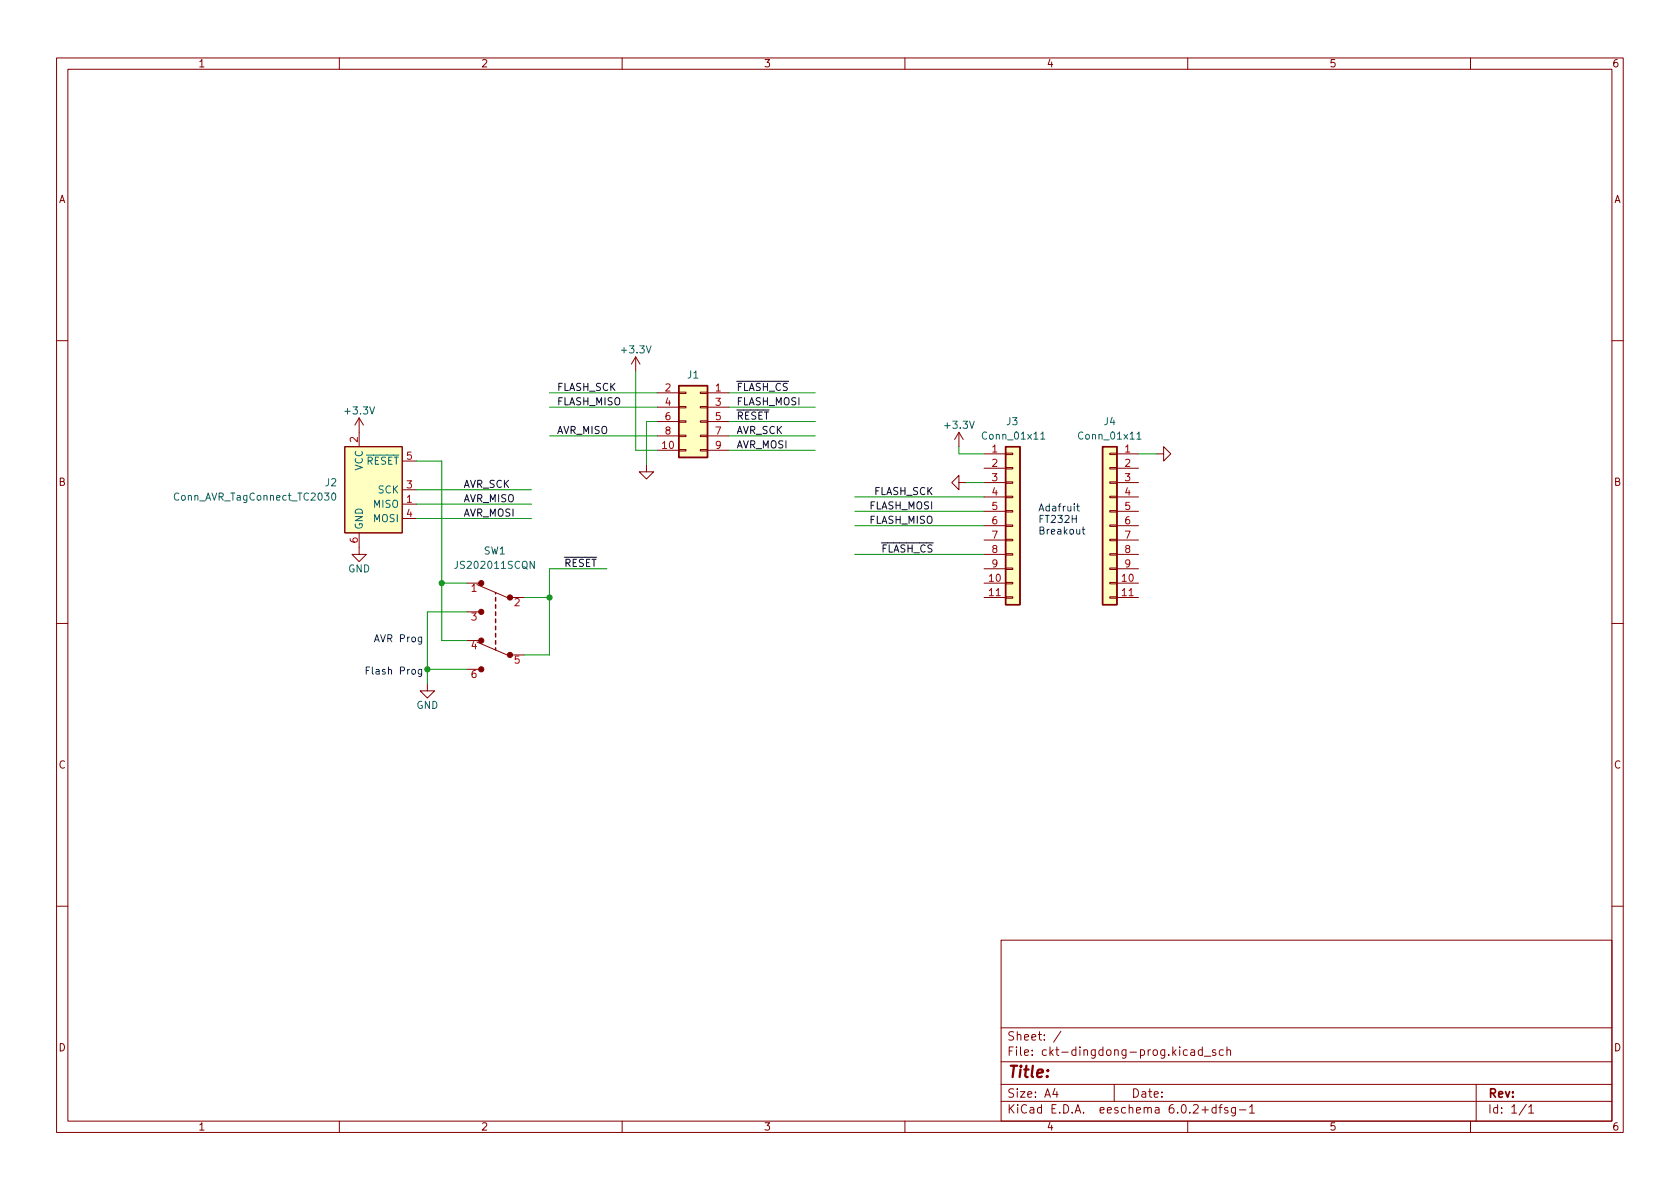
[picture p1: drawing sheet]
<svg xmlns="http://www.w3.org/2000/svg" width="297mm" height="210mm" viewBox="0 0 297 210" stroke-linecap="round" stroke-linejoin="round" font-family="sans-serif">
<g fill="none" stroke="#840000" stroke-width=".18">
<path d="M10 10.2h277v190.1h-277zM12 12.2h273v186.1h-273zM60 10.2v2M110 10.2v2M160 10.2v2M210 10.2v2M260 10.2v2M10 60.2h2M61 79h10.1v15.2h-10.1zM63.5 73.9l-.8 1.3M63.5 73.9v5.1M63.5 73.9l.8 1.3"/>
<path d="M112.4 63.1l-.8 1.3M112.4 63.1v2.6M112.4 63.1l.8 1.3M116.2 69.5h3.8M116.2 79.6h3.8M116.2 72h3.8M116.2 74.5h3.8M116.2 77.1h3.8M120 79.5h1.3v.3h-1.3zM120 77h1.3v.2h-1.3zM120 74.4h1.3v.3h-1.3zM120 71.9h1.3v.2h-1.3z"/>
<path d="M120 69.3h1.3v.3h-1.3zM123.8 79.5h1.3v.3h-1.3zM123.8 77h1.3v.2h-1.3zM123.8 74.4h1.3v.3h-1.3zM123.8 71.9h1.3v.2h-1.3zM123.8 69.3h1.3v.3h-1.3zM125.1 69.5h3.8M125.1 79.6h3.8M125.1 72h3.8M125.1 74.5h3.8M125.1 77.1h3.8M169.5 76.4l-.7 1.3"/>
<path d="M169.5 76.4v2.6M169.5 76.4l.8 1.3M285 60.2h2M63.5 94.2v3.8h1.3l-1.3 1.3-1.3-1.3h1.3M71.1 89.1h2.6M71.1 86.6h2.6M71.1 91.7h2.6M71.1 81.5h2.6M114.3 82.2v1.2h1.3l-1.3 1.3-1.3-1.3h1.3M169.5 85.3v-1.2l-1.2 1.2 1.2 1.3v-1.3h1.3M174 80.3h3.8M174 82.8h3.8"/>
<path d="M174 85.3h3.8M174 87.9h3.8M174 90.4h3.8M174 93h3.8M174 95.5h3.8M174 98h3.8M177.8 97.9h1.3v.3h-1.3zM177.8 95.4h1.3v.2h-1.3zM177.8 92.8h1.3v.3h-1.3zM177.8 90.3h1.3v.2h-1.3zM177.8 87.8h1.3v.2h-1.3zM177.8 85.2h1.3v.3h-1.3z"/>
<path d="M177.8 82.7h1.3v.2h-1.3zM177.8 80.1h1.3v.3h-1.3zM196.2 97.9h1.3v.3h-1.3zM196.2 95.4h1.3v.2h-1.3zM196.2 92.8h1.3v.3h-1.3zM196.2 90.3h1.3v.2h-1.3zM196.2 87.8h1.3v.2h-1.3zM196.2 85.2h1.3v.3h-1.3zM196.2 82.7h1.3v.2h-1.3zM196.2 80.1h1.3v.3h-1.3zM197.5 80.3h3.8M197.5 82.8h3.8"/>
<path d="M197.5 85.3h3.8M197.5 87.9h3.8M197.5 90.4h3.8M197.5 93h3.8M197.5 95.5h3.8M197.5 98h3.8M204.5 80.3h1.2v1.2l1.3-1.2-1.3-1.3v1.3M10 110.2h2M82.5 103.1h2.6M82.5 108.2h2.6M82.5 113.3h2.6M82.5 118.4h2.6"/>
<path d="M84.3 113.5l5.4 2.3M84.3 103.4l5.4 2.3M90.2 105.7h2.5M90.2 115.8h2.5M174 103.1h3.8M174 105.7h3.8M174 100.6h3.8M177.8 105.5h1.3v.3h-1.3zM177.8 103h1.3v.2h-1.3zM177.8 100.5h1.3v.2h-1.3zM196.2 105.5h1.3v.3h-1.3zM196.2 103h1.3v.2h-1.3z"/>
<path d="M196.2 100.5h1.3v.2h-1.3zM197.5 103.1h3.8M197.5 105.7h3.8M197.5 100.6h3.8M285 110.2h2M75.6 120.9v1.3h-1.3l1.3 1.2 1.2-1.2h-1.2M10 160.2h2M177 166.3h108v32h-108zM285 160.2h2M60 198.3v2M110 198.3v2M160 198.3v2"/>
<path d="M177 194.8h108M177 191.8h108M177 187.8h108M177 181.8h108M186.5 192.5l-.4 1h1M186.9 193v1M187.6 182.4l-1.3 1.9M197 191.8v3M209.9 185.7l-.4-.1-.3 .3v.4l.2 .3h.5M210 198.3v2M210.6 185.7h.5l.1 .9M211.2 186l-.5 .1a.29 .29 0 0 0-.2 .2 .29 .29 0 0 0 .2 .3h.5"/>
<path d="M212.6 185.7l-.5-.1-.2 .3v.4l.1 .3h.6M212.6 185.1v1.5M212.9 186.8h1.2M214.9 185.7l-.3-.1-.2 .2v.3l.5 .1v.4h-.5M215 195.9l-.4-.1-.3 .3v.4l.1 .3h.6M215 195.3v1.5M215.5 195.8h.6M216.1 195.3l-.4 .2v1.3M216.3 185.7l-.4-.1-.3 .3v.4l.1 .3h.6M216.9 185.8l.2-.2 .4 .1 .1 .9M216.9 185.1v1.5M217.1 195.9l-.4-.1-.2 .2 .1 .3 .5 .1v.4h-.6"/>
<path d="M218.4 195.8v1.2l-.3 .3h-.3M218.4 195.9l-.4-.1-.3 .3v.4l.2 .3h.5M219.1 196.3h1.2M220.9 195.8l.5-.5v1.5M220.9 196.8h.9M260 198.3v2M261 191.8v6.5M269.9 195.3l-1.3 1.9M270.3 195.8l.4-.5v1.5M270.3 196.8h.9"/>
</g>
<g fill="#ffffc2" stroke="#ffffc2" stroke-width=".18">
<path d="M120 68.2h5.1v12.7h-5.1z"/>
<path d="M61 79h10.1v15.2h-10.1z"/>
<path d="M177.8 79h2.5v27.9h-2.5z"/>
<path d="M194.9 79h2.6v27.9h-2.6z"/>
</g>
<path d="M120 68.2h5.1v12.7h-5.1zM177.8 79h2.5v27.9h-2.5zM194.9 79h2.6v27.9h-2.6zM87.6 104.8v.2M87.6 105.7v.6M87.6 106.9v.7M87.6 108.2v.6M87.6 109.5v.6M87.6 110.7v.7M87.6 112v.6M87.6 113.3v.6M87.6 114.5v.4" fill="none" stroke="#840000" stroke-width=".25"/>
<path d="M184 76.8l.4-.4v1.3M184 77.7h.7M201 76.8l.4-.4v1.3M201 77.7h.7M58.8 87.2h.1a.68 .68 0 0 1 .5 .6 .68 .68 0 0 1-.5 .7 .84 .84 0 0 1-.1-1.3zM94.5 99.2v1.3l-.8-1.3v1.3" fill="none" stroke="#006464" stroke-width=".18"/>
<g fill="#840000" stroke="#840000" stroke-width=".18">
<circle cx="90.2" cy="115.8" r=".46"/>
<circle cx="90.2" cy="105.7" r=".46"/>
<circle cx="85.1" cy="118.4" r=".46"/>
<circle cx="85.1" cy="113.3" r=".46"/>
<circle cx="85.1" cy="108.2" r=".46"/>
<circle cx="85.1" cy="103.1" r=".46"/>
</g>
<path d="M190.4 89.5h.4M190.5 89.1v1.1l.3 .2M191.3 93.6h.5M191.5 93.2v1.1l.3 .2M64.8 118.6h.4M65.4 117.9h-.6v1.3" fill="none" stroke="#0000c2" stroke-width=".18"/>
<g fill="none" stroke="#009600" stroke-width=".18">
<path d="M97.2 77.1h19M97.2 72h19M97.2 69.5h19M112.4 65.7v13.9h3.8M116.2 74.5h-1.9v7.7M128.9 74.5h15.2M128.9 77.1h15.2M128.9 72h15.2M128.9 69.5h15.2M128.9 79.6h15.2M169.5 79v1.3h4.5M73.7 91.7h20.3"/>
<path d="M73.7 81.5h4.4v31.8h4.4M73.7 86.6h20.3M73.7 89.1h20.3M151.1 87.9h22.9M151.1 98h22.9M151.1 90.4h22.9M151.1 93h22.9M170.8 85.3h3.2M201.3 80.3h3.2M75.6 118.4h6.9M78.1 103.1h4.4M82.5 108.2h-6.9v12.7"/>
<path d="M92.7 105.7h4.5M107.3 100.6h-10.1v15.2h-4.5"/>
</g>
<g fill="#009600" stroke="#009600" stroke-width=".18">
<circle cx="97.2" cy="105.7" r=".46"/>
<circle cx="78.1" cy="103.1" r=".46"/>
<circle cx="75.6" cy="118.4" r=".46"/>
</g>
<text font-size="2.8" fill="#840000" x="178" y="190.6">Title:</text>
<g font-size="2.1" fill="#840000">
<text x="178" y="184">Sheet: /</text>
<text x="178" y="186.7">File: ckt-dingdong-prog.kicad_sch</text>
<text x="178" y="196.9">KiCad E.D.A. eeschema 6.0.2+dfsg-1</text>
<text x="178" y="194.1">Size: A4</text>
<text x="200" y="194.1">Date:</text>
<text x="263" y="194.1">Rev:</text>
<text x="263" y="196.9">Id: 1/1</text>
</g>
<g font-size="1.8" fill="#840000">
<text x="35" y="11.9">1</text>
<text x="85" y="11.9">2</text>
<text x="135" y="11.9">3</text>
<text x="185" y="11.9">4</text>
<text x="235" y="11.9">5</text>
<text x="285" y="11.9">6</text>
<text x="10.3" y="35.9">A</text>
<text x="285.3" y="35.9">A</text>
<text x="10.3" y="85.9">B</text>
<text x="285.3" y="85.9">B</text>
<text x="10.3" y="135.9">C</text>
<text x="285.3" y="135.9">C</text>
<text x="10.3" y="185.9">D</text>
<text x="285.3" y="185.9">D</text>
<text x="35" y="199.9">1</text>
<text x="85" y="199.9">2</text>
<text x="135" y="199.9">3</text>
<text x="185" y="199.9">4</text>
<text x="235" y="199.9">5</text>
<text x="285" y="199.9">6</text>
</g>
<g font-size="1.8" fill="#006464">
<text x="110.1" y="62.5">+3.3V</text>
<text x="121.6" y="66.9">J1</text>
<text x="61.2" y="73.3">+3.3V</text>
<text x="167.2" y="75.8">+3.3V</text>
<text x="174" y="77.7">Conn_01x11</text>
<text x="178" y="75.2">J3</text>
<text x="191" y="77.7">Conn_01x11</text>
<text x="195.2" y="75.2">J4</text>
<text x="63.3" y="82.2">~{RESET}</text>
<text x="64.1" y="83.2" transform="rotate(-90 64.1 83.2)">VCC</text>
<text x="31.2" y="88.5">Conn_AVR_TagConnect_TC2030</text>
<text x="57.5" y="86">J2</text>
<text x="66.1" y="89.8">MISO</text>
<text x="66.9" y="87.2">SCK</text>
<text x="64.1" y="93.7" transform="rotate(-90 64.1 93.7)">GND</text>
<text x="66.1" y="92.3">MOSI</text>
<text x="61.5" y="101.2">GND</text>
<text x="80.9" y="100.6">JS202011SCQN</text>
<text x="85.6" y="98">SW1</text>
<text x="73.6" y="125.3">GND</text>
</g>
<g font-size="1.8" fill="#0f0f0f">
<text x="98.4" y="69.1">FLASH_SCK</text>
<text x="98.4" y="71.7">FLASH_MISO</text>
<text x="130.2" y="69.1">~{FLASH_CS}</text>
<text x="130.2" y="71.7">FLASH_MOSI</text>
<text x="98.4" y="76.7">AVR_MISO</text>
<text x="130.2" y="74.2">~{RESET}</text>
<text x="130.2" y="76.7">AVR_SCK</text>
<text x="130.2" y="79.3">AVR_MOSI</text>
<text x="81.9" y="86.3">AVR_SCK</text>
<text x="81.9" y="88.8">AVR_MISO</text>
<text x="154.5" y="87.5">FLASH_SCK</text>
<text x="81.9" y="91.3">AVR_MOSI</text>
<text x="153.7" y="92.6">FLASH_MISO</text>
<text x="153.7" y="90.1">FLASH_MOSI</text>
<text x="99.7" y="100.2">~{RESET}</text>
<text x="154.4" y="97.7">~{FLASH_CS}</text>
</g>
<g font-size="1.8" fill="#a90000">
<text x="117.6" y="69.2">2</text>
<text x="117.6" y="71.7">4</text>
<text x="126.5" y="69.2">1</text>
<text x="126.5" y="71.7">3</text>
<text x="117.6" y="74.3">6</text>
<text x="117.6" y="76.8">8</text>
<text x="126.5" y="74.3">5</text>
<text x="126.5" y="76.8">7</text>
<text x="63.2" y="78.2" transform="rotate(-90 63.2 78.2)">2</text>
<text x="71.9" y="81.3">5</text>
<text x="117.1" y="79.4">10</text>
<text x="126.5" y="79.4">9</text>
<text x="175.4" y="80">1</text>
<text x="175.4" y="82.5">2</text>
<text x="198.9" y="80">1</text>
<text x="198.9" y="82.5">2</text>
<text x="71.9" y="88.9">1</text>
<text x="71.9" y="86.4">3</text>
<text x="175.4" y="85.1">3</text>
<text x="175.4" y="87.6">4</text>
<text x="198.9" y="85.1">3</text>
<text x="198.9" y="87.6">4</text>
<text x="63.2" y="96" transform="rotate(-90 63.2 96)">6</text>
<text x="71.9" y="91.4">4</text>
<text x="175.4" y="90.2">5</text>
<text x="175.4" y="92.7">6</text>
<text x="175.4" y="95.2">7</text>
<text x="198.9" y="90.2">5</text>
<text x="198.9" y="92.7">6</text>
<text x="198.9" y="95.2">7</text>
<text x="175.4" y="97.8">8</text>
<text x="175.4" y="100.3">9</text>
<text x="198.9" y="97.8">8</text>
<text x="198.9" y="100.3">9</text>
<text x="83.3" y="104.6">1</text>
<text x="90.9" y="107.2">2</text>
<text x="174.9" y="102.9">10</text>
<text x="174.9" y="105.4">11</text>
<text x="198.4" y="102.9">10</text>
<text x="198.4" y="105.4">11</text>
<text x="83.3" y="109.7">3</text>
<text x="83.3" y="114.8">4</text>
<text x="83.3" y="119.9">6</text>
<text x="90.9" y="117.3">5</text>
</g>
<g font-size="1.8" fill="#0000c2">
<text x="183.5" y="90.4">Adafruit</text>
<text x="183.5" y="92.5">FT232H</text>
<text x="183.5" y="94.5">Breakout</text>
<text x="66.7" y="113.6">AVR Prog</text>
<text x="65.8" y="119.3">Flash Prog</text>
</g>
</svg>
